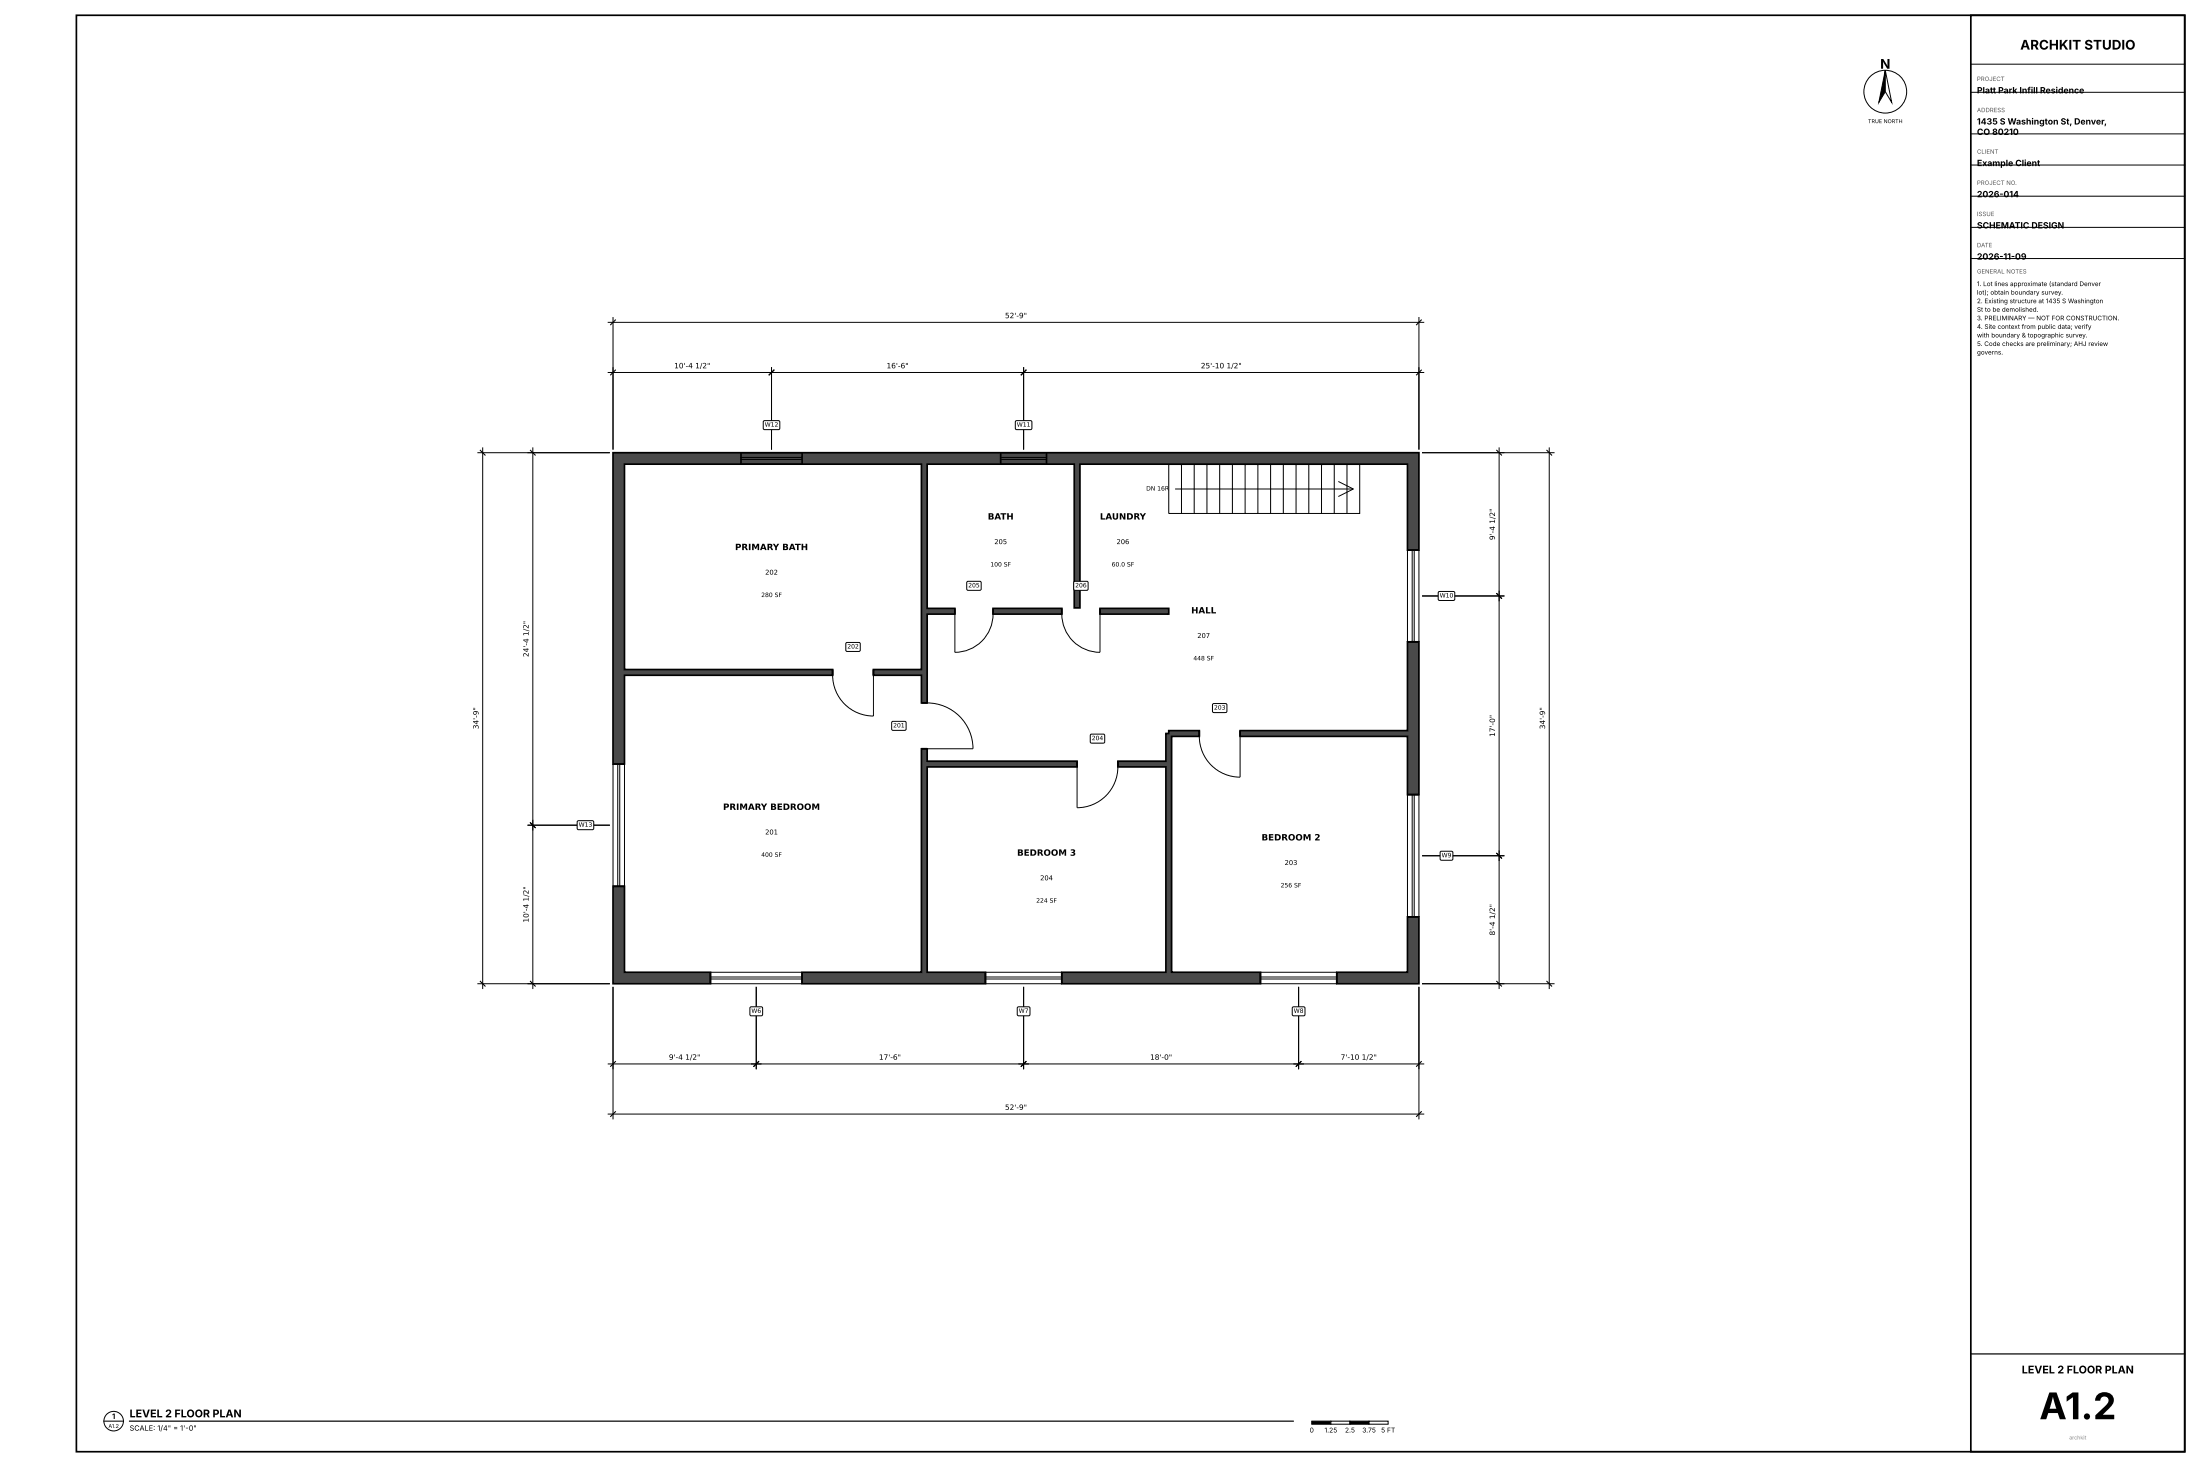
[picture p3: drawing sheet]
<svg xmlns="http://www.w3.org/2000/svg" width="914mm" height="610mm" viewBox="0 0 914 610" stroke-linecap="round" stroke-linejoin="round" font-family="sans-serif">
<path d="M31.7 6.3h876.3v596.9h-876.3zM819.1 6.3h88.9v596.9h-88.9z" fill="none" stroke="#000" stroke-width=".7" stroke-linecap="butt"/>
<circle cx="47.2" cy="590.6" r="4.1" fill="none" stroke="#000" stroke-width=".42"/>
<path d="M545.2 590.5h7.9v1.3h-7.9z" fill="#000" stroke="#000" stroke-width=".42"/>
<path d="M553.1 590.5h8v1.3h-8z" fill="#fff" stroke="#000" stroke-width=".42"/>
<path d="M561.1 590.5h7.9v1.3h-7.9z" fill="#000" stroke="#000" stroke-width=".42"/>
<path d="M569 590.5h8v1.3h-8z" fill="#fff" stroke="#000" stroke-width=".42"/>
<circle cx="783.6" cy="38.1" r="8.9" fill="none" stroke="#000" stroke-width=".42"/>
<path d="M783.6 29.2v8.9l-2.7 4.4z" fill="#000" stroke="#000" stroke-width=".42"/>
<path d="M783.6 29.2l2.7 13.3-2.7-4.4z" fill="#fff" stroke="#000" stroke-width=".42"/>
<g fill="none" stroke="#000" stroke-width=".42">
<path d="M819.1 26.7h88.9M819.1 38.4h88.9M819.1 55.6h88.9M819.1 68.6h88.9M819.1 81.5h88.9M819.1 94.5h88.9M819.1 107.4h88.9M252.8 134h339M254.8 132v54.6M589.8 132v54.6M252.8 154.8h339M320.7 152.8v33.8"/>
<path d="M425.4 152.8v33.8M198.6 188.1h54.7M200.6 186.1v224.7M221.5 186.1v224.7M591.3 188.1h54.6M623.1 186.1v224.7M643.9 186.1v224.7M591.3 247.6h33.8M219.5 342.9h33.8M591.3 355.6h33.8M198.6 408.8h54.7M254.8 410.3v54.6"/>
<path d="M314.3 410.3v33.8M425.4 410.3v33.8M539.8 410.3v33.8M589.8 410.3v54.6M591.3 408.8h54.6M252.8 442.1h339M252.8 462.9h339M43.2 590.5h8.1"/>
</g>
<path d="M819.1 562.6h88.9M53.8 590.5h483.7" fill="none" stroke="#000" stroke-width=".5"/>
<g fill="none" stroke="#000" stroke-width=".45">
<path d="M255.8 133l-2 1.9M590.7 133l-1.9 1.9M255.8 153.8l-2 2M321.7 153.8l-2 2M426.4 153.8l-1.9 2M590.7 153.8l-1.9 2M199.6 187.1l2 2M220.5 187.1l2 2M622.1 187.1l2 2M642.9 187.1l2 2M622.1 246.7l2 1.9M220.5 341.9l2 2"/>
<path d="M622.1 354.6l2 2M199.6 407.8l2 2M220.5 407.8l2 2M622.1 407.8l2 2M642.9 407.8l2 2M255.8 441.1l-2 2M315.3 441.1l-2 2M426.4 441.1l-1.9 2M540.7 441.1l-1.9 2M590.7 441.1l-1.9 2M255.8 462l-2 1.9M590.7 462l-1.9 1.9"/>
</g>
<g fill="#4a4a4a" stroke="#000" stroke-width=".7" stroke-linecap="butt">
<path d="M254.8 368.3h4.8v35.7h35.7v4.8h-40.5z"/>
<path d="M254.8 188.1h335v40.5h-4.8v-35.7h-136.1v59.7h-2.4v-59.7h-61.1v59.9h11.5v2.4h-11.5v36.9h-2.4v-11.5h-20v-2.4h20v-85.3h-123.4v85.3h86.5v2.4h-86.5v36.9h-4.8z"/>
<path d="M515.4 303.6h69.6v-36.9h4.8v63.5h-4.8v-24.2h-69.6z"/>
<path d="M555.6 404h29.4v-23h4.8v27.8h-34.2z"/>
<path d="M464.6 316.3h20v-11.5h1.2v-1.2h12.7v2.4h-11.5v98h36.9v4.8h-82.6v-4.8h43.3v-85.3h-20z"/>
<path d="M383 311.1h2.4v5.2h62.3v2.4h-62.3v85.3h24.2v4.8h-76.2v-4.8h49.6z"/>
<path d="M412.7 252.8h28.6v2.4h-28.6z"/>
<path d="M457.2 252.8h28.6v2.4h-28.6z"/>
</g>
<g fill="none" stroke="#000" stroke-width=".42">
<path d="M308 188.1h25.4M308 192.9h25.4M308 190.1h25.4M308 190.9h25.4M415.9 188.1h19.1M415.9 192.9h19.1M415.9 190.1h19.1M415.9 190.9h19.1M485.8 193h79.3v20.4h-79.3zM491.1 193v20.4M496.4 193v20.4M501.6 193v20.4"/>
<path d="M506.9 193v20.4M512.2 193v20.4M517.5 193v20.4M522.8 193v20.4M528.1 193v20.4M533.4 193v20.4M538.7 193v20.4M544 193v20.4M549.3 193v20.4M554.6 193v20.4M559.9 193v20.4M488.4 203.2h74.1"/>
<path d="M556.3 200.1l6.2 3.1M562.5 203.2l-6.2 3.1M585 228.6v38.1M587 228.6v38.1M587.8 228.6v38.1M589.8 228.6v38.1M396.9 255.2v15.9a15.9 15.9 0 0 0 15.8-15.9M441.3 255.2a15.9 15.9 0 0 0 15.9 15.9v-15.9M346.1 280.6a17 17 0 0 0 16.9 16.9v-16.9M385.4 292.1a19.1 19.1 0 0 1 19 19h-19M254.8 317.5v50.8M256.8 317.5v50.8"/>
<path d="M257.6 317.5v50.8M259.6 317.5v50.8M447.7 318.7v16.9a17 17 0 0 0 16.9-16.9M498.5 306a17 17 0 0 0 16.9 16.9v-16.9M585 330.2v50.8M587 330.2v50.8M587.8 330.2v50.8M589.8 330.2v50.8M295.3 408.8h38.1M295.3 404h38.1M295.3 406.8h38.1M295.3 406h38.1"/>
<path d="M409.6 408.8h31.7M409.6 404h31.7M409.6 406.8h31.7M409.6 406h31.7M523.9 408.8h31.7M523.9 404h31.7M523.9 406.8h31.7M523.9 406h31.7"/>
</g>
<g fill="none" stroke="#000" stroke-width=".7" stroke-linecap="butt">
<path d="M308 188.1v4.8M333.4 188.1v4.8M415.9 188.1v4.8M435 188.1v4.8M585 228.6h4.8M396.9 252.8v2.4M412.7 252.8v2.4M441.3 252.8v2.4M457.2 252.8v2.4M346.1 278.2v2.4M363 278.2v2.4M585 266.7h4.8"/>
<path d="M383 292.1h2.4M254.8 317.5h4.8M383 311.1h2.4M447.7 316.3v2.4M464.6 316.3v2.4M498.5 303.6v2.4M515.4 303.6v2.4M585 330.2h4.8M254.8 368.3h4.8M585 381h4.8M295.3 404v4.8M333.4 404v4.8"/>
<path d="M409.6 404v4.8M441.3 404v4.8M523.9 404v4.8M555.6 404v4.8"/>
</g>
<g fill="#fff" stroke="#000" stroke-width=".42">
<path d="M370.8 299.9l5.5-.1 .3 .6v2.7l-.6 .4h-5l-.4-.6z"/>
<path d="M351.7 267.1l5.5-.1 .4 .6-.1 2.8-.6 .3h-5l-.4-.6z"/>
<path d="M453.3 305.2l5.5-.1 .4 .6-.1 2.8-.6 .3h-5l-.4-.6z"/>
<path d="M504.1 292.5l5.5-.1 .4 .6-.1 2.8-.6 .3h-5l-.4-.6z"/>
<path d="M402 241.7l5.5-.1 .3 .6v2.8l-.6 .3h-5l-.4-.6z"/>
<path d="M446.4 241.7l5.5-.1 .4 .6-.1 2.8-.6 .3h-5l-.3-.6z"/>
<path d="M311.8 418.5h5v3.5h-5z"/>
<path d="M423 418.5h4.9v3.5h-4.9z"/>
<path d="M537.3 418.5h4.9v3.5h-4.9z"/>
<path d="M598.7 353.9h5v3.4h-5z"/>
<path d="M597.9 245.9l6.4-.1 .4 .6-.1 2.8-.6 .3h-5.9l-.3-.6z"/>
<path d="M422.2 174.9l6.3-.1 .4 .6v2.8l-.6 .3h-5.9l-.4-.6z"/>
<path d="M317.4 174.9l6.4-.1 .3 .6v2.8l-.6 .3h-5.9l-.4-.6z"/>
<path d="M240 341.2l6.4-.1 .4 .5-.1 2.8-.5 .4-6-.1-.3-.5z"/>
</g>
<text font-size="15.3" x="847.6" y="589.8">A1.2</text>
<g font-size="5.6">
<text x="839.7" y="20.6">ARCHKIT STUDIO</text>
<text x="781.5" y="28.6">N</text>
</g>
<g font-size="4.4">
<text x="840.3" y="570.7">LEVEL 2 FLOOR PLAN</text>
<text x="53.8" y="589">LEVEL 2 FLOOR PLAN</text>
</g>
<g font-size="3.6">
<text x="821.7" y="38.8">Platt Park Infill Residence</text>
<text x="821.7" y="51.8">1435 S Washington St, Denver,</text>
<text x="821.7" y="56.1">CO 80210</text>
<text x="821.7" y="69">Example Client</text>
<text x="821.7" y="82">2026-014</text>
<text x="821.7" y="94.9">SCHEMATIC DESIGN</text>
<text x="821.7" y="107.9">2026-11-09</text>
<text x="410.6" y="215.9">BATH</text>
<text x="457.2" y="215.9">LAUNDRY</text>
<text x="305.5" y="228.6">PRIMARY BATH</text>
<text x="495.1" y="254.9">HALL</text>
<text x="300.5" y="336.5">PRIMARY BEDROOM</text>
<text x="524.3" y="349.2">BEDROOM 2</text>
<text x="422.7" y="355.6">BEDROOM 3</text>
</g>
<g font-size="3.1">
<text x="417.7" y="132.2">52'-9&quot;</text>
<text x="280.2" y="153.1">10'-4 1/2&quot;</text>
<text x="368.5" y="153.1">16'-6&quot;</text>
<text x="499.1" y="153.1">25'-10 1/2&quot;</text>
<text x="621.4" y="224.4" transform="rotate(-90 621.4 224.4)">9'-4 1/2&quot;</text>
<text x="219.7" y="273" transform="rotate(-90 219.7 273)">24'-4 1/2&quot;</text>
<text x="198.9" y="303" transform="rotate(-90 198.9 303)">34'-9&quot;</text>
<text x="642.2" y="303" transform="rotate(-90 642.2 303)">34'-9&quot;</text>
<text x="621.4" y="306.2" transform="rotate(-90 621.4 306.2)">17'-0&quot;</text>
<text x="219.7" y="383.4" transform="rotate(-90 219.7 383.4)">10'-4 1/2&quot;</text>
<text x="621.4" y="388.7" transform="rotate(-90 621.4 388.7)">8'-4 1/2&quot;</text>
<text x="278" y="440.4">9'-4 1/2&quot;</text>
<text x="365.3" y="440.4">17'-6&quot;</text>
<text x="478" y="440.4">18'-0&quot;</text>
<text x="557.2" y="440.4">7'-10 1/2&quot;</text>
<text x="417.7" y="461.2">52'-9&quot;</text>
<text x="46.6" y="589.6">1</text>
<text x="53.8" y="594.5">SCALE: 1/4&quot; = 1'-0&quot;</text>
</g>
<g font-size="2.8">
<text x="413.3" y="226.1">205</text>
<text x="464.1" y="226.1">206</text>
<text x="318" y="238.8">202</text>
<text x="497.6" y="265.1">207</text>
<text x="318" y="346.7">201</text>
<text x="533.9" y="359.4">203</text>
<text x="432.3" y="365.8">204</text>
<text x="544.3" y="595.3">0</text>
<text x="550.5" y="595.3">1.25</text>
<text x="559" y="595.3">2.5</text>
<text x="566.2" y="595.3">3.75</text>
<text x="574" y="595.3">5 FT</text>
</g>
<g font-size="2.6">
<text x="821.7" y="118.9">1. Lot lines approximate (standard Denver</text>
<text x="821.7" y="122.4">lot); obtain boundary survey.</text>
<text x="821.7" y="126">2. Existing structure at 1435 S Washington</text>
<text x="821.7" y="129.6">St to be demolished.</text>
<text x="821.7" y="133.1">3. PRELIMINARY — NOT FOR CONSTRUCTION.</text>
<text x="821.7" y="136.7">4. Site context from public data; verify</text>
<text x="821.7" y="140.2">with boundary &amp; topographic survey.</text>
<text x="821.7" y="143.8">5. Code checks are preliminary; AHJ review</text>
<text x="821.7" y="147.3">governs.</text>
</g>
<g font-size="2.5" fill="#555">
<text x="821.7" y="33.7">PROJECT</text>
<text x="821.7" y="46.6">ADDRESS</text>
<text x="821.7" y="63.9">CLIENT</text>
<text x="821.7" y="76.8">PROJECT NO.</text>
<text x="821.7" y="89.8">ISSUE</text>
<text x="821.7" y="102.8">DATE</text>
<text x="821.7" y="113.7">GENERAL NOTES</text>
</g>
<g font-size="2.5">
<text x="317.9" y="177.3">W12</text>
<text x="422.6" y="177.3">W11</text>
<text x="476.4" y="203.8">DN 16R</text>
<text x="411.6" y="235.4">100 SF</text>
<text x="462" y="235.4">60.0 SF</text>
<text x="402.4" y="244.1">205</text>
<text x="446.9" y="244.1">206</text>
<text x="316.4" y="248.1">280 SF</text>
<text x="598.4" y="248.3">W10</text>
<text x="352.2" y="269.5">202</text>
<text x="496" y="274.4">448 SF</text>
<text x="504.6" y="294.9">203</text>
<text x="371.2" y="302.3">201</text>
<text x="453.8" y="307.6">204</text>
<text x="240.5" y="343.5">W13</text>
<text x="316.4" y="356">400 SF</text>
<text x="599.2" y="356.2">W9</text>
<text x="532.3" y="368.7">256 SF</text>
<text x="430.7" y="375.1">224 SF</text>
<text x="312.3" y="420.9">W6</text>
<text x="423.4" y="420.9">W7</text>
<text x="537.7" y="420.9">W8</text>
</g>
<g font-size="2.2">
<text x="776.4" y="51.2">TRUE NORTH</text>
<text x="45.1" y="593.4">A1.2</text>
</g>
<text font-size="2.2" fill="#888" x="860" y="598.2">archkit</text>
</svg>
